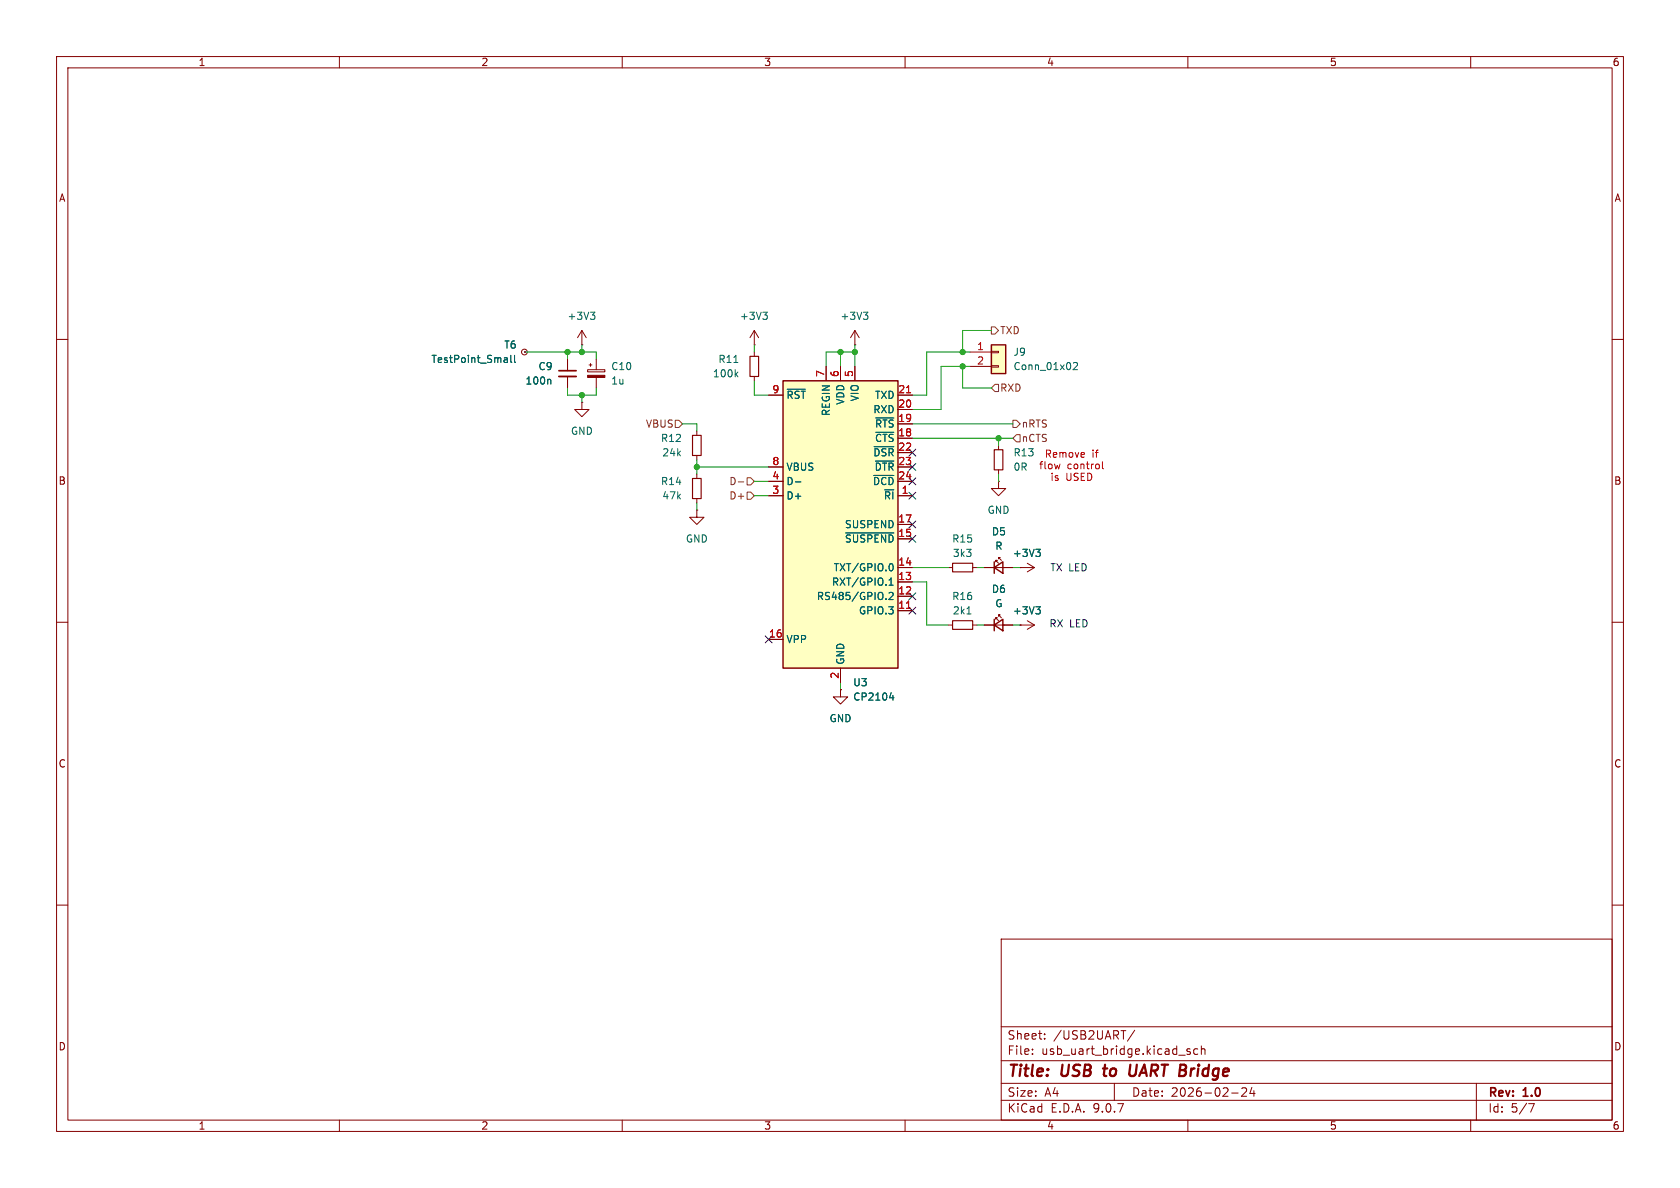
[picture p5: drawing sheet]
<svg xmlns="http://www.w3.org/2000/svg" width="297mm" height="210mm" viewBox="0 0 297 210" stroke-linecap="round" stroke-linejoin="round" font-family="sans-serif">
<g fill="none" stroke="#840000" stroke-width=".18">
<path d="M10 10h277v190h-277zM12 12h273v186h-273zM60 10v2M110 10v2M160 10v2M210 10v2M260 10v2M10 60h2M176.5 78.7v.8M285 60h2M176.5 83.1v.7M10 110h2"/>
<path d="M285 110h2M10 160h2M177 166h108v32h-108zM285 160h2M60 198v2M110 198v2M160 198v2M177 194.5h108M177 191.5h108M177 187.5h108M177 181.5h108M182.5 186.3v.1"/>
<path d="M182.5 185.5v.1M184.7 183.6v.1M184.7 182.8v.1M197 191.5v3M200.6 182.1l-1.3 2M210 198v2M210.4 185.5l-.4-.1-.2 .2 .1 .2 .5 .2v.3h-.6M211.7 185.5l-.4-.1-.3 .3v.4l.2 .2h.5M212.4 185.5l.2-.1 .4 .1v.9M212.4 184.9v1.5M217.7 193.2h1.2M220.3 192.4v.5l-.8 .9h.9"/>
<path d="M221.3 192.2l-.3 1.1h.9M221.7 192.8v1M260 198v2M261 191.5v6.5M270.2 195.1h1l-.6 1.5"/>
</g>
<path d="M195 188.9h.8M195.4 188.2l-.3 1.7 .3 .3M199.8 188.2l-.2 1.6 .2 .3a.66 .66 0 0 0 .9-.1" fill="none" stroke="#840000" stroke-width=".4"/>
<path d="M175.8 79.5h1.5v3.6h-1.5z" fill="none" stroke="#840000" stroke-width=".2"/>
<path d="M175.3 61h2.5v5h-2.5z" fill="#ffffc2"/>
<path d="M175.3 61h2.5v5h-2.5z" fill="none" stroke="#840000" stroke-width=".25"/>
<g fill="none" stroke="#840000" stroke-width=".18">
<path d="M151.1 58.4l-.7 1.3M151.1 58.4l.8 1.3M151.1 58.4v2.6M151.1 61h.1M171.4 62.2h3.9M171.4 64.8h3.9M175.3 62.1h1.2v.3h-1.2zM175.3 64.6h1.2v.3h-1.2zM181.6 99.6l1.3 .7M167.6 100.3h.8M172 100.3h.7M180.3 100.3h.1"/>
<path d="M180.3 100.3h2.6M182.9 100.3l-1.3 .8"/>
</g>
<path d="M152.6 55.2h.8l-.4 .5M153.2 55.7l.2 .2v.3l-.2 .3M189.8 64.2l.4-.1 .3 .3-.8 .9h.8M183.1 97.1h.8l-.4 .5M183.7 97.6l.2 .2v.3l-.2 .3" fill="none" stroke="#006464" stroke-width=".18"/>
<path d="M168.4 99.6h3.6v1.5h-3.6z" fill="none" stroke="#840000" stroke-width=".2"/>
<path d="M138.4 67.3h20.3v50.8h-20.3z" fill="#ffffc2"/>
<path d="M138.4 67.3h20.3v50.8h-20.3zM175.8 99.3v2M175.8 110.5l1.5-1v2zM175.8 100.3l1.5-1v2zM175.8 109.5v2" fill="none" stroke="#840000" stroke-width=".25"/>
<g fill="none" stroke="#840000" stroke-width=".18">
<path d="M102.9 58.4l-.8 1.3M102.9 58.4l.7 1.3M102.9 58.4v2.6M133.3 58.4v2.6M133.3 58.4l-.7 1.3M133.3 58.4l.8 1.3M92.7 62.2h.1M100.3 63.5v2M100.3 66.5v2.1M102.9 61h.1M102.9 71.1v1.3h1.2l-1.2 1.3-1.3-1.3h1.3M102.9 71.1h.1"/>
<path d="M103.9 65.4h3v.3h-3zM104.1 64.5h.5M104.4 64.3v.5M105.4 63.5v1.9M105.4 66.7v1.9M123.2 76.2v.8M133.3 61h.1M133.3 62.2v.8M133.3 66.5v.8M135.9 69.9h2.5M146 64.8v2.5M148.6 64.8v2.5"/>
<path d="M151.1 64.8v2.5M158.7 69.9h2.6M158.7 72.4h2.6M158.7 74.9h2.6M158.7 77.5h2.6M123.2 90.2v1.2h1.3l-1.3 1.3-1.3-1.3h1.3M123.2 90.2h.1M123.2 80.5v.8M123.2 83.8v.8M123.2 88.1v.8M135.9 82.6h2.5M135.9 85.1h2.5"/>
<path d="M135.9 87.6h2.5M158.7 82.6h2.6M158.7 85.1h2.6M158.7 87.6h2.6M158.7 80h2.6M158.7 92.7h2.6M158.7 95.3h2.6M176 99.3v-.2h.3h-.3l.5 .5M176.5 85.1v1.3h1.3l-1.3 1.2-1.2-1.2h1.2M176.5 85.1h.1M176.5 98.8v-.2h.3h-.3l.5 .5M135.9 113h2.5"/>
<path d="M148.6 118.1v2.6M158.7 100.3h2.6M158.7 102.9h2.6M158.7 105.4h2.6M158.7 108h2.6M167.6 110.5h.8M172 110.5h.7M174 100.3h5.1M174 110.5h5.1M176 109.5v-.3h.3h-.3l.5 .5M176.5 109v-.3h.3h-.3l.5 .5M180.3 110.5h.1"/>
<path d="M180.3 100.3h.1M180.3 110.5h2.6M181.6 109.7l1.3 .8M182.9 110.5l-1.3 .8M148.6 121.9v1.3h1.3l-1.3 1.3-1.3-1.3h1.3M148.6 121.9h.1"/>
<circle cx="92.7" cy="62.2" r=".51"/>
</g>
<g fill="none" stroke="#006464" stroke-width=".18">
<path d="M104.4 55.2h.8l-.5 .5M104.9 55.7l.3 .2v.3l-.3 .3M134.9 55.2h.7l-.4 .5M135.4 55.7l.2 .2v.3l-.2 .3M89.5 63.2l.2 .2v.7M89.7 64l-.4 .1M89.7 63.5l-.4 .1M90.3 62.8v1.1l.2 .2M91 62.8v1.1l.1 .2M97.2 67l.2 .2v.7M129.7 64.1h.8M130.1 66.1l.4 .5"/>
<path d="M130.5 65.8l-.5 .5M139.2 68.8h3.2M154.5 79h3.5M154.8 73.9h3.2M154.8 76.4h3.2M140.6 85.2h1M149.5 94.2h8.5M154.5 84h3.5M154.8 81.5h3.2M157.5 99.6a.68 .68 0 0 1 .4 .7 .68 .68 0 0 1-.4 .6M183.1 97.1h.8l-.4 .5M183.7 97.6l.2 .2v.3l-.2 .3"/>
<path d="M156.6 105.9v.1M157.2 104.8l.5-.1 .2 .4-.8 .9h.8M157.2 103.4h.7M157.2 102.5l.3-.3v1.2M170.9 108.5h.8M183.1 107.3h.8l-.4 .4M183.7 107.7l.2 .3v.3l-.2 .2M157.3 123.3h.7M157.9 122.9v.9"/>
</g>
<path d="M160.3 69.4h.7M160.3 107.5h.7" fill="none" stroke="#a90000" stroke-width=".18"/>
<path d="M122.4 77h1.6v3.5h-1.6zM132.6 63h1.5v3.5h-1.5zM122.4 84.6h1.6v3.5h-1.6zM168.4 109.7h3.6v1.6h-3.6z" fill="none" stroke="#840000" stroke-width=".2"/>
<path d="M103.9 66.3h3v.4h-3z" fill="#840000" stroke="#840000" stroke-width=".18"/>
<path d="M98.8 65.5h3.1" fill="none" stroke="#840000" stroke-width=".3"/>
<path d="M98.8 66.5h3.1" fill="none" stroke="#840000" stroke-width=".33"/>
<path d="M175.3 57.8h.6l.6 .6-.6 .7h-.6zM119.4 74.3h.6l.6 .6-.6 .7h-.6zM175.3 68.6l.6-.7h.6v1.3h-.6zM179.1 74.3h.6l.6 .6-.6 .7h-.6zM179.7 76.8h.6v1.3h-.6l-.6-.6zM130.5 85.2h1M132.1 84.5h.6l.6 .6-.6 .6h-.6zM132.1 87h.6l.6 .6-.6 .7h-.6z" fill="none" stroke="#725600" stroke-width=".18"/>
<g fill="none" stroke="#009600" stroke-width=".18">
<path d="M175.3 58.4h-5.1v3.8M92.7 62.2h12.7v1.3M100.3 68.6v1.3h5.1v-1.3M100.3 62.2v1.3M102.9 61v1.2M102.9 69.9v1.2M120.6 74.9h2.6v1.3M133.3 67.3v2.6h2.6M133.3 61v1.2M148.6 62.2v2.6M151.1 61v3.8M151.1 62.2h-5.1v2.6"/>
<path d="M161.3 74.9h17.8M161.3 77.5h17.8M170.2 64.8v3.8h5.1M171.4 62.2h-7.6v7.7h-2.5M171.4 64.8h-5v7.6h-5.1M176.5 77.5v1.2M123.2 81.3v2.5M123.2 88.9v1.3M123.2 82.6h12.7M133.3 85.1h2.6M133.3 87.6h2.6M176.5 83.8v1.3"/>
<path d="M161.3 100.3h6.3M161.3 102.9h2.5v7.6h3.8M172.7 100.3h1.3M172.7 110.5h1.3M179.1 100.3h1.2M179.1 110.5h1.2M148.6 120.7v1.2"/>
</g>
<g fill="none" stroke="#000084" stroke-width=".18">
<path d="M160.7 79.4l1.2 1.2M161.9 79.4l-1.2 1.2M160.7 94.6l1.2 1.3M160.7 92.1l1.2 1.2M160.7 87l1.2 1.2M160.7 84.5l1.2 1.2M160.7 81.9l1.2 1.3M161.9 94.6l-1.2 1.3M161.9 92.1l-1.2 1.2M161.9 87l-1.2 1.2M161.9 84.5l-1.2 1.2M161.9 81.9l-1.2 1.3"/>
<path d="M135.3 112.4l1.2 1.2M136.5 112.4l-1.2 1.2M160.7 104.8l1.2 1.2M160.7 107.3l1.2 1.3M161.9 104.8l-1.2 1.2M161.9 107.3l-1.2 1.3"/>
</g>
<path d="M187.4 82l-.2 .9M194.9 81.6v1.1l.2 .2" fill="none" stroke="#f00" stroke-width=".18"/>
<g fill="#009600" stroke="#009600" stroke-width=".18">
<circle cx="170.2" cy="64.8" r=".46"/>
<circle cx="170.2" cy="62.2" r=".46"/>
<circle cx="176.5" cy="77.5" r=".46"/>
<circle cx="151.1" cy="62.2" r=".46"/>
<circle cx="148.6" cy="62.2" r=".46"/>
<circle cx="102.9" cy="62.2" r=".46"/>
<circle cx="102.9" cy="69.9" r=".46"/>
<circle cx="123.2" cy="82.6" r=".46"/>
<circle cx="100.3" cy="62.2" r=".46"/>
</g>
<g font-size="2.8" fill="#840000">
<text x="178" y="190.9">Title:</text>
<text x="187.7" y="190.9">USB</text>
<text x="196" y="190.9">to</text>
<text x="201.3" y="190.9">UART Bridge</text>
</g>
<g font-size="2.1" fill="#840000">
<text x="178" y="184">Sheet:</text>
<text x="186.2" y="184">/USB2UART/</text>
<text x="178" y="186.7">File:</text>
<text x="184.1" y="186.7">usb_uart_bridge.kicad_sch</text>
<text x="178" y="196.9">KiCad</text>
<text x="178" y="194.1">Size:</text>
<text x="184.7" y="194.1">A4</text>
<text x="185.7" y="196.9">E.D.A.</text>
<text x="193.3" y="196.9">9.0.7</text>
<text x="200" y="194.1">Date:</text>
<text x="207" y="194.1">2026-02-24</text>
<text x="263" y="194.3">Rev:</text>
<text x="263" y="196.9">Id:</text>
<text x="267.1" y="196.9">5/7</text>
<text x="269.4" y="194.3">1.0</text>
</g>
<g font-size="1.8" fill="#840000">
<text x="35" y="11.9">1</text>
<text x="85" y="11.9">2</text>
<text x="135" y="11.9">3</text>
<text x="185" y="11.9">4</text>
<text x="235" y="11.9">5</text>
<text x="285" y="11.9">6</text>
<text x="10.3" y="35.9">A</text>
<text x="285.3" y="35.9">A</text>
<text x="10.3" y="85.9">B</text>
<text x="285.3" y="85.9">B</text>
<text x="10.3" y="135.9">C</text>
<text x="285.3" y="135.9">C</text>
<text x="10.3" y="185.9">D</text>
<text x="285.3" y="185.9">D</text>
<text x="35" y="199.9">1</text>
<text x="85" y="199.9">2</text>
<text x="135" y="199.9">3</text>
<text x="185" y="199.9">4</text>
<text x="235" y="199.9">5</text>
<text x="285" y="199.9">6</text>
</g>
<g font-size="1.8" fill="#006464">
<text x="100.2" y="56.7">+3V3</text>
<text x="130.7" y="56.7">+3V3</text>
<text x="148.5" y="56.7">+3V3</text>
<text x="76.2" y="64.4">TestPoint_Small</text>
<text x="89" y="61.8">T6</text>
<text x="95.1" y="65.6">C9</text>
<text x="108" y="65.6">C10</text>
<text x="126.9" y="64.4">R11</text>
<text x="179.1" y="63.1">J9</text>
<text x="179.1" y="65.6">Conn_01x02</text>
<text x="92.8" y="68.2">100n</text>
<text x="108" y="68.2">1u</text>
<text x="125.9" y="66.9">100k</text>
<text x="138.9" y="70.7">~{RST}</text>
<text x="149.5" y="71.6" transform="rotate(-90 149.5 71.6)">VDD</text>
<text x="152" y="71" transform="rotate(-90 152 71)">VIO</text>
<text x="154.6" y="70.7">TXD</text>
<text x="100.8" y="77.1">GND</text>
<text x="146.9" y="73.6" transform="rotate(-90 146.9 73.6)">REGIN</text>
<text x="154.3" y="73.3">RXD</text>
<text x="154.6" y="75.8">~{RTS}</text>
<text x="116.7" y="78.3">R12</text>
<text x="117" y="80.9">24k</text>
<text x="138.9" y="83.4">VBUS</text>
<text x="154.3" y="80.9">~{DSR}</text>
<text x="154.5" y="83.4">~{DTR}</text>
<text x="154.6" y="78.3">~{CTS}</text>
<text x="179.1" y="83.4">0R</text>
<text x="179.1" y="80.9">R13</text>
<text x="116.7" y="86">R14</text>
<text x="117" y="88.5">47k</text>
<text x="138.9" y="86">D-</text>
<text x="138.9" y="88.5">D+</text>
<text x="154.2" y="86">~{DCD}</text>
<text x="156.2" y="88.5">~{RI}</text>
<text x="149.3" y="93.6">SUSPEND</text>
<text x="174.5" y="91">GND</text>
<text x="175.3" y="94.8">D5</text>
<text x="121.2" y="96.1">GND</text>
<text x="147.3" y="101.2">TXT/GPIO.0</text>
<text x="149.3" y="96.1">~{SUSPEND}</text>
<text x="168.2" y="96.1">R15</text>
<text x="168.4" y="98.7">3k3</text>
<text x="175.9" y="97.4">R</text>
<text x="179" y="98.7">+3V3</text>
<text x="144.3" y="106.3">RS485/GPIO.2</text>
<text x="147" y="103.7">RXT/GPIO.1</text>
<text x="168.2" y="106.3">R16</text>
<text x="175.3" y="105">D6</text>
<text x="175.9" y="107.5">G</text>
<text x="138.9" y="113.9">VPP</text>
<text x="151.7" y="108.8">GPIO.3</text>
<text x="168.4" y="108.8">2k1</text>
<text x="179" y="108.8">+3V3</text>
<text x="149.5" y="117.6" transform="rotate(-90 149.5 117.6)">GND</text>
<text x="150.7" y="121.5">U3</text>
<text x="150.7" y="124.1">CP2104</text>
<text x="146.6" y="127.9">GND</text>
</g>
<g font-size="1.8" fill="#725600">
<text x="176.7" y="59.3">TXD</text>
<text x="176.7" y="69.4">RXD</text>
<text x="114.1" y="75.8">VBUS</text>
<text x="180.5" y="75.8">nRTS</text>
<text x="180.5" y="78.3">nCTS</text>
<text x="128.8" y="86">D-</text>
<text x="128.8" y="88.5">D+</text>
</g>
<g font-size="1.8" fill="#a90000">
<text x="172.6" y="62">1</text>
<text x="172.6" y="64.5">2</text>
<text x="136.5" y="69.6">9</text>
<text x="145.8" y="66.7" transform="rotate(-90 145.8 66.7)">7</text>
<text x="148.3" y="66.7" transform="rotate(-90 148.3 66.7)">6</text>
<text x="150.9" y="66.7" transform="rotate(-90 150.9 66.7)">5</text>
<text x="158.7" y="69.6">21</text>
<text x="158.7" y="72.1">20</text>
<text x="158.7" y="74.7">19</text>
<text x="158.7" y="77.2">18</text>
<text x="136.5" y="82.3">8</text>
<text x="158.7" y="79.8">22</text>
<text x="158.7" y="82.3">23</text>
<text x="136.5" y="84.8">4</text>
<text x="136.5" y="87.4">3</text>
<text x="158.7" y="84.8">24</text>
<text x="159.3" y="87.4">1</text>
<text x="158.7" y="92.5">17</text>
<text x="158.7" y="95">15</text>
<text x="158.7" y="100.1">14</text>
<text x="158.7" y="102.6">13</text>
<text x="158.7" y="105.2">12</text>
<text x="158.7" y="107.7">11</text>
<text x="135.8" y="112.8">16</text>
<text x="148.3" y="120.1" transform="rotate(-90 148.3 120.1)">2</text>
</g>
<g font-size="1.8" fill="#f00">
<text x="183.6" y="83.2">flow</text>
<text x="184.6" y="81.1">Remove</text>
<text x="188.6" y="83.2">control</text>
<text x="193" y="81.1">if</text>
<text x="185.6" y="85.2">is</text>
<text x="188.4" y="85.2">USED</text>
</g>
<g font-size="1.8" fill="#0000c2">
<text x="185.6" y="101.2">TX LED</text>
<text x="185.4" y="111.1">RX LED</text>
</g>
</svg>
